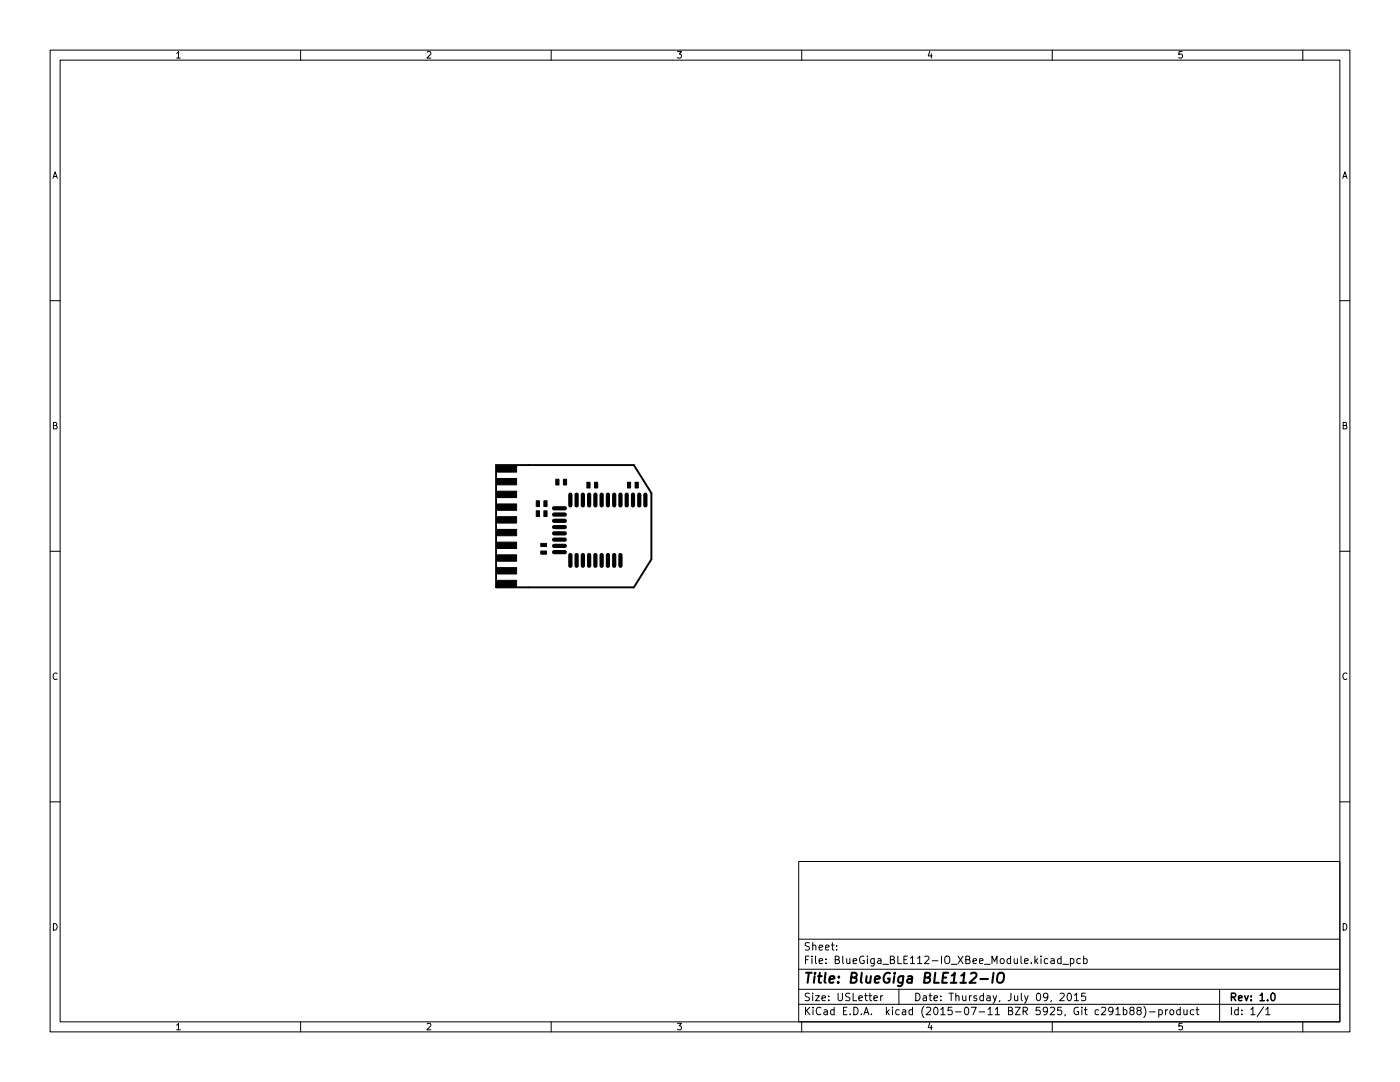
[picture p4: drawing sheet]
<svg xmlns="http://www.w3.org/2000/svg" width="279mm" height="216mm" viewBox="0 0 279 216" stroke-linecap="round" stroke-linejoin="round" font-family="sans-serif">
<g fill="none" stroke="#000" stroke-width=".2">
<path d="M10 10h259.4v195.9h-259.4zM12 12h255.4v191.9h-255.4zM60 10v2M110 10v2M160 10v2M210 10v2M260 10v2M10 60h2M267.4 60h2M10 110h2M267.4 110h2M10 160h2"/>
<path d="M267.4 160h2M159.4 171.9h108v32h-108zM159.4 197.4h108M159.4 193.4h108M159.4 187.4h108M167 189.4v.2M167 188.7v.1M174.4 199.2l.7-.2-.1-.3h-.4l-.2 .2 .1 .7h.5M175.8 198.7v1M176.2 198.7l-.4 .3M179.4 197.4v3M209.8 191.4h.5l.1 .9"/>
<path d="M210.4 191.6l-.5 .1-.2 .2 .2 .4 .5-.1M211.5 198.3l.6-.1 .3 .4-.9 1.1h.9M211.8 191.4l-.5-.1-.3 .3 .2 .6h.6M211.8 190.8v1.5M212.1 192.4h1.2M213.2 198.2h.1a.8 .8 0 0 1 .5 .7 .8 .8 0 0 1-.5 .8 1 1 0 0 1-.1-1.5zM213.6 191.4l.4-.1 .3 .3-.1 .6h-.6M213.6 191.3v1.5M214.4 198.6l.4-.4v1.5M214.4 199.7h.9M215.6 191.4l-.4-.1-.3 .3 .1 .6h.6M216.3 191.4l.4-.1 .3 .3-.2 .6h-.5"/>
<path d="M216.3 190.8v1.5M216.6 198.2h-.7l-.1 .7 .2-.2 .5 .1 .2 .2-.1 .5-.2 .2-.6-.2M243.4 197.4v6.5M60 203.9v2M110 203.9v2M159.4 200.4h108M160 203.9v2M210 203.9v2M222.7 201.4l.4-.4v1.5M222.7 202.5h.8M224.2 201.5h.4l.3 .3-.1 .6h-.6M224.2 201v1.5"/>
<path d="M225.8 201.6l-.3-.3v-.2l.3-.1h.4l.1 .3v.2l-.7 .2-.1 .2v.4l.3 .2 .4-.1 .1-.2v-.4l-.3-.2M227.2 201.6l-.3-.3 .1-.2 .2-.1h.4l.2 .3-.1 .2-.7 .2-.1 .2 .1 .4 .2 .2h.3l.3-.3v-.3l-.3-.3M228.3 200.8a1.72 1.72 0 0 1 0 2.2M229.4 201.9h1.1M231.3 201.5h.4l.3 .3-.2 .6h-.5M231.3 201.5v1.5M232.6 201.5v1M233 201.5l-.4 .3M233.6 201.5h.4l.3 .3v.4l-.3 .3-.4-.1-.1-.2zM235.5 201.5h-.4l-.3 .3 .2 .6h.5M235.5 201v1.5M236.3 201.5v.9l.4 .1 .2-.2"/>
<path d="M236.9 201.5v1M238.3 201.5h-.5l-.3 .3 .2 .6h.6M238.7 201.5h.6M238.9 201v1.3l.4 .2M252.2 200.9l-1.3 1.9M252.6 201.4l.4-.4v1.5M252.6 202.5h.9M260 203.9v2"/>
</g>
<path d="M253.8 198.2h.2a.8 .8 0 0 1 .5 .7 .8 .8 0 0 1-.5 .8 1 1 0 0 1-.2-1.5z" fill="none" stroke="#000" stroke-width=".3"/>
<path d="M195.7 195.3h1.5M198.3 194.1l-.3 2M199.2 194.4a.69 .69 0 0 1 1.1 0 1.47 1.47 0 0 1-.6 1.7l-.5-.1a1.5 1.5 0 0 1 0-1.6z" fill="none" stroke="#000" stroke-width=".4"/>
<path d="M99 92.8h27.5l3.5 5.6v13.2l-3.5 5.6h-27.5z" fill="none" stroke="#000" stroke-width=".38"/>
<g fill="none" stroke="#000" stroke-width=".85">
<path d="M113.8 98.7v2.1M115.1 98.7v2.1M116.3 98.7v2.1M117.6 98.7v2.1M118.8 98.7v2.1M120.1 98.7v2.1M121.3 98.7v2.1M122.6 98.7v2.1M123.8 98.7v2.1M125.1 98.7v2.1M126.3 98.7v2.1M127.6 98.7v2.1"/>
<path d="M128.8 98.7v2.1M110.6 101.4h2.1M110.6 102.7h2.1M110.6 103.9h2.1M110.6 105.2h2.1M110.6 106.4h2.1M110.6 107.7h2.1M110.6 108.9h2.1M110.6 110.2h2.1M113.8 110.8v2.1M115.1 110.8v2.1M116.3 110.8v2.1"/>
<path d="M117.6 110.8v2.1M118.8 110.8v2.1M120.1 110.8v2.1M121.3 110.8v2.1M122.6 110.8v2.1M123.8 110.8v2.1"/>
</g>
<g fill="#000" stroke="#000" stroke-width=".2">
<path d="M99.3 98h3.8v1.3h-3.8zM99.3 95.5h3.8v1.2h-3.8zM99.3 92.9h3.8v1.3h-3.8zM107 99.9h.7v1.2h-.7zM108.5 99.9h.7v1.2h-.7zM110.9 95.6h.7v1.2h-.7zM112.4 95.6h.7v1.2h-.7zM117.1 96.2h.7v1.2h-.7zM118.6 96.2h.7v1.2h-.7zM125.2 96.2h.7v1.2h-.7zM126.7 96.2h.7v1.2h-.7zM99.3 115.8h3.8v1.3h-3.8z"/>
<path d="M99.3 113.3h3.8v1.2h-3.8zM99.3 110.7h3.8v1.3h-3.8zM99.3 108.2h3.8v1.2h-3.8zM99.3 105.6h3.8v1.3h-3.8zM99.3 103.1h3.8v1.3h-3.8zM99.3 100.6h3.8v1.2h-3.8zM107 101.9h.7v1.2h-.7zM107.9 108.4h1.2v.7h-1.2zM107.9 109.9h1.2v.7h-1.2zM108.5 101.9h.7v1.2h-.7z"/>
</g>
<text font-size="2.8" x="160.4" y="196.2">Title: BlueGiga BLE112-IO</text>
<g font-size="2.1">
<text x="160.4" y="189.7">Sheet:</text>
<text x="160.4" y="192.4">File: BlueGiga_BLE112-IO_XBee_Module.kicad_pcb</text>
<text x="160.4" y="202.5">KiCad E.D.A. kicad (2015-07-11 BZR 5925, Git c291b88)-product</text>
<text x="160.4" y="199.7">Size: USLetter</text>
<text x="182.4" y="199.7">Date: Thursday, July 09, 2015</text>
<text x="245.4" y="199.7">Rev: 1.0</text>
<text x="245.4" y="202.5">Id: 1/1</text>
</g>
<g font-size="1.8">
<text x="35" y="11.6">1</text>
<text x="85" y="11.6">2</text>
<text x="135" y="11.6">3</text>
<text x="185" y="11.6">4</text>
<text x="235" y="11.6">5</text>
<text x="10.3" y="35.6">A</text>
<text x="267.7" y="35.6">A</text>
<text x="10.3" y="85.7">B</text>
<text x="267.7" y="85.7">B</text>
<text x="10.3" y="135.6">C</text>
<text x="267.7" y="135.6">C</text>
<text x="10.3" y="185.7">D</text>
<text x="267.7" y="185.7">D</text>
<text x="35" y="205.6">1</text>
<text x="85" y="205.6">2</text>
<text x="135" y="205.6">3</text>
<text x="185" y="205.6">4</text>
<text x="235" y="205.6">5</text>
</g>
</svg>
